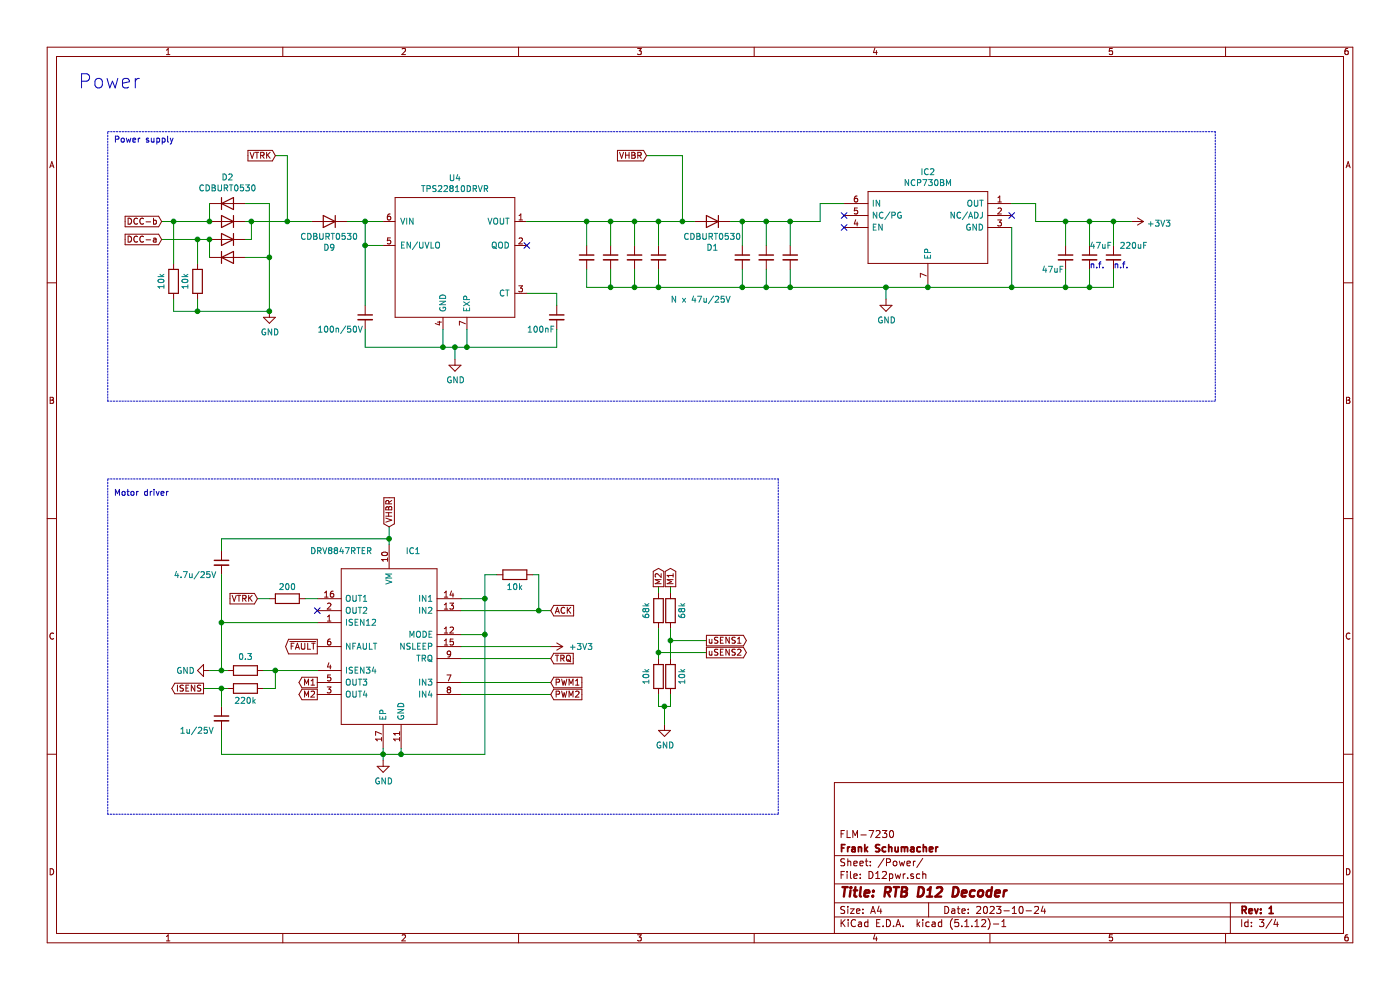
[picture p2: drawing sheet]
EESchema Schematic File Version 4
EELAYER 30 0
EELAYER END
$Descr A4 11693 8268
encoding utf-8
Sheet 3 4
Title "RTB D12 Decoder"
Date "2023-10-24"
Rev "1"
Comp "Frank Schumacher"
Comment1 "FLM-7230"
Comment2 ""
Comment3 ""
Comment4 ""
$EndDescr
Text Notes 650  750  0    118  ~ 0
Power
Wire Wire Line
	8650 1850 8900 1850
$Comp
L power:GND #PWR?
U 1 1
P 7400 2500
AR Path="/5B6C6B9D/5F4F5167" Ref="#PWR?"  Part="1" 
AR Path="/5CA7768A/5F4F5167" Ref="#PWR0105"  Part="1" 
F 0 "#PWR0105" H 7400 2250 50  0001 C CNN
F 1 "GND" H 7405 2327 50  0000 C CNN
F 2 "" H 7400 2500 50  0001 C CNN
F 3 "" H 7400 2500 50  0001 C CNN
	1    7400 2500
	1    0    0    -1  
$EndComp
Wire Wire Line
	8900 2050 8900 1850
Connection ~ 8900 1850
Text GLabel 5400 1300 0    50   Input ~ 0
VHBR
$Comp
L Device:D D?
U 1 1
P 5950 1850
AR Path="/5B6C6B9D/5F4F5190" Ref="D?"  Part="1" 
AR Path="/5CA7768A/5F4F5190" Ref="D1"  Part="1" 
F 0 "D1" H 5950 1634 50  0000 C CNN
F 1 "CDBURT0530" H 5950 1725 50  0000 C CNN
F 2 "Diode_SMD:D_0603_1608Metric" H 5950 1850 50  0001 C CNN
F 3 "~" H 5950 1850 50  0001 C CNN
	1    5950 1850
	-1   0    0    -1  
$EndComp
$Comp
L power:+3V3 #PWR0160
U 1 1
P 9450 1850
F 0 "#PWR0160" H 9450 1700 50  0001 C CNN
F 1 "+3V3" V 9465 1978 50  0000 L CNN
F 2 "" H 9450 1850 50  0001 C CNN
F 3 "" H 9450 1850 50  0001 C CNN
	1    9450 1850
	0    1    1    0   
$EndComp
Wire Wire Line
	8900 2250 8900 2400
$Comp
L Device:C_Small C?
U 1 1
P 8900 2150
AR Path="/5B6C6B9D/5F4F5173" Ref="C?"  Part="1" 
AR Path="/5CA7768A/5F4F5173" Ref="C12"  Part="1" 
F 0 "C12" H 8992 2196 50  0001 L CNN
F 1 "47uF" H 8700 2050 50  0000 L CNN
F 2 "Capacitor_SMD:C_0603_1608Metric" H 8900 2150 50  0001 C CNN
F 3 "~" H 8900 2150 50  0001 C CNN
	1    8900 2150
	1    0    0    -1  
$EndComp
Wire Wire Line
	8900 1850 9100 1850
$Comp
L RTB:DRV8847RTER IC1
U 1 1
P 2650 5250
F 0 "IC1" H 3450 5900 50  0000 C CNN
F 1 "DRV8847RTER" H 2850 5900 50  0000 C CNN
F 2 "QFN50P300X300X80-17N-D" H 3700 5750 50  0001 L CNN
F 3 "http://www.ti.com/lit/gpn/DRV8847" H 3700 5650 50  0001 L CNN
F 4 "2A Dual H-Bridge Motor Driver" H 3700 5550 50  0001 L CNN "Description"
F 5 "0.8" H 3700 5450 50  0001 L CNN "Height"
F 6 "595-DRV8847RTER" H 3700 5350 50  0001 L CNN "Mouser Part Number"
F 7 "https://www.mouser.com/Search/Refine.aspx?Keyword=595-DRV8847RTER" H 3700 5250 50  0001 L CNN "Mouser Price/Stock"
F 8 "Texas Instruments" H 3700 5150 50  0001 L CNN "Manufacturer_Name"
F 9 "DRV8847RTER" H 3700 5050 50  0001 L CNN "Manufacturer_Part_Number"
	1    2650 5250
	1    0    0    -1  
$EndComp
$Comp
L power:GND #PWR?
U 1 1
P 3200 6350
AR Path="/5B6C6B9D/60B986FC" Ref="#PWR?"  Part="1" 
AR Path="/5CA7768A/60B986FC" Ref="#PWR0101"  Part="1" 
F 0 "#PWR0101" H 3200 6100 50  0001 C CNN
F 1 "GND" H 3205 6177 50  0000 C CNN
F 2 "" H 3200 6350 50  0001 C CNN
F 3 "" H 3200 6350 50  0001 C CNN
	1    3200 6350
	1    0    0    -1  
$EndComp
$Comp
L Device:R R2
U 1 1
P 2050 5600
F 0 "R2" V 1843 5600 50  0001 C CNN
F 1 "0.3" V 1934 5600 50  0000 C CNN
F 2 "Resistor_SMD:R_0805_2012Metric" V 1980 5600 50  0001 C CNN
F 3 "~" H 2050 5600 50  0001 C CNN
	1    2050 5600
	0    1    1    0   
$EndComp
Wire Wire Line
	2200 5600 2300 5600
$Comp
L power:GND #PWR?
U 1 1
P 1750 5600
AR Path="/5B6C6B9D/60B9A274" Ref="#PWR?"  Part="1" 
AR Path="/5CA7768A/60B9A274" Ref="#PWR0102"  Part="1" 
F 0 "#PWR0102" H 1750 5350 50  0001 C CNN
F 1 "GND" V 1750 5400 50  0000 C CNN
F 2 "" H 1750 5600 50  0001 C CNN
F 3 "" H 1750 5600 50  0001 C CNN
	1    1750 5600
	0    1    1    0   
$EndComp
Text GLabel 2650 5700 0    50   Output ~ 0
M1
Text GLabel 2650 5800 0    50   Output ~ 0
M2
Wire Wire Line
	3850 5400 4600 5400
Text GLabel 3250 4400 1    50   Input ~ 0
VHBR
Wire Wire Line
	3250 4550 3250 4500
Wire Wire Line
	3850 5300 4050 5300
Text GLabel 2650 5400 0    50   Output ~ 0
~FAULT
Text GLabel 1700 5750 0    50   Output ~ 0
ISENS
Wire Wire Line
	2200 5750 2300 5750
Wire Wire Line
	2300 5750 2300 5600
Connection ~ 2300 5600
Wire Wire Line
	2300 5600 2650 5600
Text GLabel 4600 5800 2    50   Input ~ 0
PWM2
Text GLabel 4600 5700 2    50   Input ~ 0
PWM1
$Comp
L Device:D D?
U 1 1
P 1900 1700
AR Path="/5B6C6B9D/60BABCBE" Ref="D?"  Part="1" 
AR Path="/5CA7768A/60BABCBE" Ref="D2"  Part="1" 
F 0 "D2" H 1900 1484 50  0000 C CNN
F 1 "CDBURT0530" H 1900 1575 50  0000 C CNN
F 2 "Diode_SMD:D_0603_1608Metric" H 1900 1700 50  0001 C CNN
F 3 "~" H 1900 1700 50  0001 C CNN
	1    1900 1700
	1    0    0    1   
$EndComp
$Comp
L Device:D D?
U 1 1
P 1900 1850
AR Path="/5B6C6B9D/60BAC958" Ref="D?"  Part="1" 
AR Path="/5CA7768A/60BAC958" Ref="D4"  Part="1" 
F 0 "D4" H 1900 1634 50  0001 C CNN
F 1 "D" H 1900 1725 50  0001 C CNN
F 2 "Diode_SMD:D_0603_1608Metric" H 1900 1850 50  0001 C CNN
F 3 "~" H 1900 1850 50  0001 C CNN
	1    1900 1850
	-1   0    0    -1  
$EndComp
$Comp
L Device:D D?
U 1 1
P 1900 2000
AR Path="/5B6C6B9D/60BAD196" Ref="D?"  Part="1" 
AR Path="/5CA7768A/60BAD196" Ref="D7"  Part="1" 
F 0 "D7" H 1900 1784 50  0001 C CNN
F 1 "D" H 1900 1875 50  0001 C CNN
F 2 "Diode_SMD:D_0603_1608Metric" H 1900 2000 50  0001 C CNN
F 3 "~" H 1900 2000 50  0001 C CNN
	1    1900 2000
	-1   0    0    -1  
$EndComp
$Comp
L Device:D D?
U 1 1
P 1900 2150
AR Path="/5B6C6B9D/60BAD31F" Ref="D?"  Part="1" 
AR Path="/5CA7768A/60BAD31F" Ref="D8"  Part="1" 
F 0 "D8" H 1900 1934 50  0001 C CNN
F 1 "D" H 1900 2025 50  0001 C CNN
F 2 "Diode_SMD:D_0603_1608Metric" H 1900 2150 50  0001 C CNN
F 3 "~" H 1900 2150 50  0001 C CNN
	1    1900 2150
	1    0    0    1   
$EndComp
Wire Wire Line
	1750 1700 1750 1850
Connection ~ 1750 1850
Wire Wire Line
	1750 2000 1750 2150
Connection ~ 1750 2000
Wire Wire Line
	2050 1850 2100 1850
Wire Wire Line
	2050 2000 2100 2000
Text GLabel 1350 1850 0    50   Input ~ 0
DCC-b
Wire Wire Line
	2250 2150 2250 1700
Wire Wire Line
	2050 1700 2250 1700
Wire Wire Line
	2050 2150 2250 2150
Connection ~ 2250 2150
Wire Wire Line
	2100 1850 2100 2000
$Comp
L Device:C_Small C?
U 1 1
P 4900 2150
AR Path="/5B6C6B9D/60BDE550" Ref="C?"  Part="1" 
AR Path="/5CA7768A/60BDE550" Ref="C2"  Part="1" 
F 0 "C2" H 4992 2196 50  0001 L CNN
F 1 "100u/16V" H 4500 2050 50  0001 L CNN
F 2 "Capacitor_SMD:C_1206_3216Metric" H 4900 2150 50  0001 C CNN
F 3 "~" H 4900 2150 50  0001 C CNN
	1    4900 2150
	1    0    0    -1  
$EndComp
$Comp
L Device:C_Small C?
U 1 1
P 6200 2150
AR Path="/5B6C6B9D/60BE08C2" Ref="C?"  Part="1" 
AR Path="/5CA7768A/60BE08C2" Ref="C4"  Part="1" 
F 0 "C4" H 6292 2196 50  0001 L CNN
F 1 "100u/16V" H 5800 2050 50  0001 L CNN
F 2 "Capacitor_SMD:C_1206_3216Metric" H 6200 2150 50  0001 C CNN
F 3 "~" H 6200 2150 50  0001 C CNN
	1    6200 2150
	1    0    0    -1  
$EndComp
Wire Wire Line
	6200 2050 6200 1850
Connection ~ 6200 1850
Wire Wire Line
	6200 2250 6200 2400
Connection ~ 6200 2400
Wire Wire Line
	6200 2400 6400 2400
Wire Wire Line
	6200 1850 6400 1850
Text GLabel 4600 5500 2    50   Input ~ 0
TRQ
Wire Wire Line
	3850 5500 4600 5500
$Comp
L Device:C_Small C?
U 1 1
P 6400 2150
AR Path="/5B6C6B9D/60B7B125" Ref="C?"  Part="1" 
AR Path="/5CA7768A/60B7B125" Ref="C5"  Part="1" 
F 0 "C5" H 6492 2196 50  0001 L CNN
F 1 "100u/16V" H 6000 2050 50  0001 L CNN
F 2 "Capacitor_SMD:C_1206_3216Metric" H 6400 2150 50  0001 C CNN
F 3 "~" H 6400 2150 50  0001 C CNN
	1    6400 2150
	1    0    0    -1  
$EndComp
Wire Wire Line
	6400 2050 6400 1850
Wire Wire Line
	6400 2250 6400 2400
$Comp
L Device:R R9
U 1 1
P 2050 5750
F 0 "R9" V 1843 5750 50  0001 C CNN
F 1 "220k" V 2150 5750 50  0000 C CNN
F 2 "Resistor_SMD:R_0402_1005Metric" V 1980 5750 50  0001 C CNN
F 3 "~" H 2050 5750 50  0001 C CNN
	1    2050 5750
	0    1    1    0   
$EndComp
$Comp
L Device:R R10
U 1 1
P 5500 5100
F 0 "R10" V 5293 5100 50  0001 C CNN
F 1 "68k" V 5600 5100 50  0000 C CNN
F 2 "Resistor_SMD:R_0402_1005Metric" V 5430 5100 50  0001 C CNN
F 3 "~" H 5500 5100 50  0001 C CNN
	1    5500 5100
	-1   0    0    1   
$EndComp
$Comp
L Device:R R12
U 1 1
P 5600 5100
F 0 "R12" V 5393 5100 50  0001 C CNN
F 1 "68k" V 5500 5100 50  0000 C CNN
F 2 "Resistor_SMD:R_0402_1005Metric" V 5530 5100 50  0001 C CNN
F 3 "~" H 5600 5100 50  0001 C CNN
	1    5600 5100
	-1   0    0    1   
$EndComp
Wire Wire Line
	5500 4950 5500 4900
Wire Wire Line
	5600 4950 5600 4900
$Comp
L Device:R R11
U 1 1
P 5500 5650
F 0 "R11" V 5293 5650 50  0001 C CNN
F 1 "10k" V 5600 5650 50  0000 C CNN
F 2 "Resistor_SMD:R_0402_1005Metric" V 5430 5650 50  0001 C CNN
F 3 "~" H 5500 5650 50  0001 C CNN
	1    5500 5650
	-1   0    0    1   
$EndComp
$Comp
L Device:R R13
U 1 1
P 5600 5650
F 0 "R13" V 5393 5650 50  0001 C CNN
F 1 "10k" V 5500 5650 50  0000 C CNN
F 2 "Resistor_SMD:R_0402_1005Metric" V 5530 5650 50  0001 C CNN
F 3 "~" H 5600 5650 50  0001 C CNN
	1    5600 5650
	-1   0    0    1   
$EndComp
Wire Wire Line
	5550 5900 5550 6050
$Comp
L power:GND #PWR?
U 1 1
P 5550 6050
AR Path="/5B6C6B9D/60B77AB2" Ref="#PWR?"  Part="1" 
AR Path="/5CA7768A/60B77AB2" Ref="#PWR0107"  Part="1" 
F 0 "#PWR0107" H 5550 5800 50  0001 C CNN
F 1 "GND" H 5555 5877 50  0000 C CNN
F 2 "" H 5550 6050 50  0001 C CNN
F 3 "" H 5550 6050 50  0001 C CNN
	1    5550 6050
	1    0    0    -1  
$EndComp
Text GLabel 5900 5350 2    50   Output ~ 0
uSENS1
Wire Wire Line
	5600 5350 5900 5350
Text GLabel 5900 5450 2    50   Output ~ 0
uSENS2
Wire Wire Line
	3850 5800 4600 5800
Wire Wire Line
	3850 5700 4600 5700
Text GLabel 5500 4900 1    50   Output ~ 0
M2
Text GLabel 5600 4900 1    50   Output ~ 0
M1
Connection ~ 6400 2400
Connection ~ 6400 1850
$Comp
L Device:C_Small C?
U 1 1
P 5100 2150
AR Path="/5B6C6B9D/60B7BFBB" Ref="C?"  Part="1" 
AR Path="/5CA7768A/60B7BFBB" Ref="C6"  Part="1" 
F 0 "C6" H 5192 2196 50  0001 L CNN
F 1 "100u/16V" H 4700 2050 50  0001 L CNN
F 2 "Capacitor_SMD:C_1206_3216Metric" H 5100 2150 50  0001 C CNN
F 3 "~" H 5100 2150 50  0001 C CNN
	1    5100 2150
	1    0    0    -1  
$EndComp
$Comp
L Device:C_Small C?
U 1 1
P 5300 2150
AR Path="/5B6C6B9D/60B7C21C" Ref="C?"  Part="1" 
AR Path="/5CA7768A/60B7C21C" Ref="C7"  Part="1" 
F 0 "C7" H 5392 2196 50  0001 L CNN
F 1 "N x 47u/25V" H 5600 1800 50  0000 L CNN
F 2 "Capacitor_SMD:C_1206_3216Metric" H 5300 2150 50  0001 C CNN
F 3 "~" H 5300 2150 50  0001 C CNN
	1    5300 2150
	1    0    0    -1  
$EndComp
Connection ~ 4050 5300
Wire Wire Line
	4050 5000 3850 5000
Wire Wire Line
	1750 5600 1850 5600
Wire Wire Line
	1850 5600 1850 5200
Wire Wire Line
	1850 5200 2650 5200
Connection ~ 1850 5600
Wire Wire Line
	1850 5600 1900 5600
Wire Wire Line
	5500 5450 5900 5450
Wire Wire Line
	5600 5250 5600 5350
Connection ~ 5500 5450
Wire Wire Line
	5500 5450 5500 5500
Connection ~ 5600 5350
Wire Wire Line
	5600 5350 5600 5500
Wire Wire Line
	5500 5250 5500 5450
$Comp
L Device:C_Small C?
U 1 1
P 9300 2150
AR Path="/5B6C6B9D/60E4445C" Ref="C?"  Part="1" 
AR Path="/5CA7768A/60E4445C" Ref="C14"  Part="1" 
F 0 "C14" H 9392 2196 50  0001 L CNN
F 1 "220uF" H 9350 2250 50  0000 L CNN
F 2 "Capacitor_SMD:C_1206_3216Metric" H 9300 2150 50  0001 C CNN
F 3 "~" H 9300 2150 50  0001 C CNN
	1    9300 2150
	1    0    0    -1  
$EndComp
$Comp
L Device:R R16
U 1 1
P 2400 5000
F 0 "R16" V 2193 5000 50  0001 C CNN
F 1 "200" V 2300 5000 50  0000 C CNN
F 2 "Resistor_SMD:R_0805_2012Metric" V 2330 5000 50  0001 C CNN
F 3 "~" H 2400 5000 50  0001 C CNN
	1    2400 5000
	0    1    1    0   
$EndComp
Wire Wire Line
	2550 5000 2650 5000
Connection ~ 2100 1850
$Comp
L Device:D D?
U 1 1
P 2750 1850
AR Path="/5B6C6B9D/60DE5FB0" Ref="D?"  Part="1" 
AR Path="/5CA7768A/60DE5FB0" Ref="D9"  Part="1" 
F 0 "D9" H 2750 1634 50  0000 C CNN
F 1 "CDBURT0530" H 2750 1725 50  0000 C CNN
F 2 "Diode_SMD:D_0603_1608Metric" H 2750 1850 50  0001 C CNN
F 3 "~" H 2750 1850 50  0001 C CNN
	1    2750 1850
	-1   0    0    -1  
$EndComp
Text GLabel 2300 1300 0    50   Input ~ 0
VTRK
Text GLabel 2150 5000 0    50   Input ~ 0
VTRK
Wire Wire Line
	2400 1850 2400 1300
Wire Wire Line
	2400 1300 2300 1300
Wire Wire Line
	4050 5000 4050 5300
Wire Wire Line
	3850 5100 4500 5100
Text GLabel 4600 5100 2    50   Input ~ 0
ACK
Connection ~ 3250 4500
Wire Wire Line
	3250 4500 3250 4400
Connection ~ 1850 5200
$Comp
L Device:R R17
U 1 1
P 4300 4800
F 0 "R17" V 4093 4800 50  0001 C CNN
F 1 "10k" V 4400 4800 50  0000 C CNN
F 2 "Resistor_SMD:R_0402_1005Metric" V 4230 4800 50  0001 C CNN
F 3 "~" H 4300 4800 50  0001 C CNN
	1    4300 4800
	0    1    1    0   
$EndComp
Wire Wire Line
	4450 4800 4500 4800
Wire Wire Line
	4500 4800 4500 5100
Connection ~ 4500 5100
Wire Wire Line
	4500 5100 4600 5100
Wire Wire Line
	4050 5000 4050 4800
Wire Wire Line
	4050 4800 4150 4800
Connection ~ 4050 5000
NoConn ~ 2650 5100
Wire Wire Line
	2150 5000 2250 5000
Wire Wire Line
	5500 5800 5500 5900
Wire Wire Line
	5500 5900 5550 5900
Wire Wire Line
	5550 5900 5600 5900
Wire Wire Line
	5600 5900 5600 5800
Connection ~ 5550 5900
$Comp
L Device:C_Small C?
U 1 1
P 5500 2150
AR Path="/5B6C6B9D/60F1CDA8" Ref="C?"  Part="1" 
AR Path="/5CA7768A/60F1CDA8" Ref="C17"  Part="1" 
F 0 "C17" H 5592 2196 50  0001 L CNN
F 1 "100u/16V" H 4800 1750 50  0001 L CNN
F 2 "Capacitor_SMD:C_1210_3225Metric" H 5500 2150 50  0001 C CNN
F 3 "~" H 5500 2150 50  0001 C CNN
	1    5500 2150
	1    0    0    -1  
$EndComp
$Comp
L Device:C_Small C?
U 1 1
P 9100 2150
AR Path="/5B6C6B9D/60EBE30B" Ref="C?"  Part="1" 
AR Path="/5CA7768A/60EBE30B" Ref="C18"  Part="1" 
F 0 "C18" H 9192 2196 50  0001 L CNN
F 1 "47uF" H 9100 2250 50  0000 L CNN
F 2 "Capacitor_SMD:C_0603_1608Metric" H 9100 2150 50  0001 C CNN
F 3 "~" H 9100 2150 50  0001 C CNN
	1    9100 2150
	1    0    0    -1  
$EndComp
Wire Wire Line
	8900 2400 9100 2400
Wire Wire Line
	9100 2400 9100 2250
Connection ~ 8900 2400
Wire Wire Line
	9100 2050 9100 1850
Connection ~ 9100 1850
Wire Wire Line
	9100 1850 9300 1850
$Comp
L Device:C_Small C?
U 1 1
P 1850 4700
AR Path="/5B6C6B9D/60EF6A0C" Ref="C?"  Part="1" 
AR Path="/5CA7768A/60EF6A0C" Ref="C1"  Part="1" 
F 0 "C1" H 1942 4746 50  0001 L CNN
F 1 "4.7u/25V" H 1450 4600 50  0000 L CNN
F 2 "Capacitor_SMD:C_0603_1608Metric" H 1850 4700 50  0001 C CNN
F 3 "~" H 1850 4700 50  0001 C CNN
	1    1850 4700
	1    0    0    -1  
$EndComp
Wire Wire Line
	4900 2250 4900 2400
Wire Wire Line
	4900 2400 5100 2400
Wire Wire Line
	4900 2050 4900 1850
Connection ~ 4900 1850
Wire Wire Line
	4900 1850 5100 1850
Wire Wire Line
	5100 2250 5100 2400
Connection ~ 5100 2400
Wire Wire Line
	5100 2050 5100 1850
Connection ~ 5100 1850
Wire Wire Line
	5100 1850 5300 1850
Wire Wire Line
	5100 2400 5300 2400
Wire Wire Line
	5300 2050 5300 1850
Connection ~ 5300 1850
Wire Wire Line
	5300 2250 5300 2400
Wire Wire Line
	6400 2400 6600 2400
Wire Wire Line
	6400 1850 6600 1850
Wire Wire Line
	6600 2050 6600 1850
Wire Wire Line
	6600 2250 6600 2400
Wire Wire Line
	5300 1850 5500 1850
Wire Wire Line
	5300 2400 5500 2400
Wire Wire Line
	6100 1850 6200 1850
Connection ~ 5300 2400
Wire Wire Line
	5500 2250 5500 2400
Wire Wire Line
	5500 2050 5500 1850
Connection ~ 5500 1850
Wire Wire Line
	5500 1850 5700 1850
Connection ~ 5500 2400
Connection ~ 5700 1850
Wire Wire Line
	5700 1850 5800 1850
Wire Wire Line
	9100 2400 9300 2400
Wire Wire Line
	9300 2400 9300 2250
Connection ~ 9100 2400
Wire Wire Line
	9300 2050 9300 1850
Connection ~ 9300 1850
Wire Wire Line
	9300 1850 9450 1850
Wire Wire Line
	1850 4500 3250 4500
$Comp
L RTB:TPS22810DRVR U4
U 1 1
P 3800 2150
F 0 "U4" H 3800 2815 50  0000 C CNN
F 1 "TPS22810DRVR" H 3800 2724 50  0000 C CNN
F 2 "Package_DFN_QFN:DFN-6-1EP_2x2mm_P0.65mm_EP1x1.6mm" H 3800 2750 50  0001 C CNN
F 3 "" H 3800 2150 50  0001 C CNN
	1    3800 2150
	1    0    0    -1  
$EndComp
Wire Wire Line
	2900 1850 3050 1850
Wire Wire Line
	3050 1850 3050 2050
Wire Wire Line
	3050 2050 3200 2050
Connection ~ 3050 1850
Wire Wire Line
	3050 1850 3200 1850
Wire Wire Line
	3700 2750 3700 2900
Wire Wire Line
	3700 2900 3800 2900
Wire Wire Line
	3900 2900 3900 2750
$Comp
L power:GND #PWR?
U 1 1
P 3800 3000
AR Path="/5B6C6B9D/60F78B92" Ref="#PWR?"  Part="1" 
AR Path="/5CA7768A/60F78B92" Ref="#PWR0106"  Part="1" 
F 0 "#PWR0106" H 3800 2750 50  0001 C CNN
F 1 "GND" H 3805 2827 50  0000 C CNN
F 2 "" H 3800 3000 50  0001 C CNN
F 3 "" H 3800 3000 50  0001 C CNN
	1    3800 3000
	1    0    0    -1  
$EndComp
Connection ~ 3800 2900
Wire Wire Line
	3800 2900 3900 2900
$Comp
L power:GND #PWR?
U 1 1
P 2250 2600
AR Path="/5B6C6B9D/60F79450" Ref="#PWR?"  Part="1" 
AR Path="/5CA7768A/60F79450" Ref="#PWR0115"  Part="1" 
F 0 "#PWR0115" H 2250 2350 50  0001 C CNN
F 1 "GND" H 2255 2427 50  0000 C CNN
F 2 "" H 2250 2600 50  0001 C CNN
F 3 "" H 2250 2600 50  0001 C CNN
	1    2250 2600
	1    0    0    -1  
$EndComp
NoConn ~ 4400 2050
Wire Wire Line
	5700 1300 5700 1850
Wire Wire Line
	5400 1300 5700 1300
Text Notes 9100 2250 0    50   ~ 0
n.f.
Text Notes 9300 2250 0    50   ~ 0
n.f.
Wire Wire Line
	3800 2900 3800 3000
Wire Wire Line
	7400 2500 7400 2400
$Comp
L Device:C_Small C?
U 1 1
P 3050 2650
AR Path="/5B6C6B9D/60F9965E" Ref="C?"  Part="1" 
AR Path="/5CA7768A/60F9965E" Ref="C20"  Part="1" 
F 0 "C20" H 3142 2696 50  0001 L CNN
F 1 "100n/50V" H 2650 2550 50  0000 L CNN
F 2 "Capacitor_SMD:C_0402_1005Metric" H 3050 2650 50  0001 C CNN
F 3 "~" H 3050 2650 50  0001 C CNN
	1    3050 2650
	1    0    0    -1  
$EndComp
Connection ~ 2400 1850
Wire Wire Line
	2400 1850 2600 1850
Wire Wire Line
	2100 1850 2400 1850
$Comp
L Device:C_Small C?
U 1 1
P 6600 2150
AR Path="/5B6C6B9D/60FB8925" Ref="C?"  Part="1" 
AR Path="/5CA7768A/60FB8925" Ref="C3"  Part="1" 
F 0 "C3" H 6692 2196 50  0001 L CNN
F 1 "100u/16V" H 6200 2050 50  0001 L CNN
F 2 "Capacitor_SMD:C_1206_3216Metric" H 6600 2150 50  0001 C CNN
F 3 "~" H 6600 2150 50  0001 C CNN
	1    6600 2150
	1    0    0    -1  
$EndComp
Connection ~ 3050 2050
$Comp
L RTB:NCP730BMT330TBG IC2
U 1 1
P 8450 1700
F 0 "IC2" H 9150 1965 50  0000 C CNN
F 1 "NCP730BM" H 9150 1874 50  0000 C CNN
F 2 "Package_SON:WSON-6-1EP_2x2mm_P0.65mm_EP1x1.6mm_ThermalVias" H 9700 1800 50  0001 L CNN
F 3 "https://www.mouser.de/datasheet/2/308/NCP730-D-1760032.pdf" H 9700 1700 50  0001 L CNN
F 4 "LDO Regulator Pos 3.3V 0.15A 6-Pin WDFN EP T/R" H 9700 1600 50  0001 L CNN "Description"
F 5 "0.8" H 9700 1500 50  0001 L CNN "Height"
F 6 "863-NCP730BMT330TBG" H 9700 1400 50  0001 L CNN "Mouser Part Number"
F 7 "https://www.mouser.co.uk/ProductDetail/onsemi/NCP730BMT330TBG?qs=xZ%2FP%252Ba9zWqYJIxqIDY%252BSGg%3D%3D" H 9700 1300 50  0001 L CNN "Mouser Price/Stock"
F 8 "ON Semiconductor" H 9700 1200 50  0001 L CNN "Manufacturer_Name"
F 9 "NCP730BMT330TBG" H 9700 1100 50  0001 L CNN "Manufacturer_Part_Number"
	1    8450 1700
	-1   0    0    -1  
$EndComp
Wire Wire Line
	6850 1700 7050 1700
Wire Wire Line
	8450 1700 8650 1700
Wire Wire Line
	8650 1700 8650 1850
Wire Wire Line
	8450 1900 8450 2400
Connection ~ 8450 2400
Wire Wire Line
	8450 2400 8900 2400
$Comp
L Device:R R20
U 1 1
P 1650 2350
F 0 "R20" V 1443 2350 50  0001 C CNN
F 1 "10k" V 1750 2350 50  0000 C CNN
F 2 "Resistor_SMD:R_0402_1005Metric" V 1580 2350 50  0001 C CNN
F 3 "~" H 1650 2350 50  0001 C CNN
	1    1650 2350
	-1   0    0    1   
$EndComp
Wire Wire Line
	1650 2200 1650 2000
Connection ~ 1650 2000
Wire Wire Line
	1650 2000 1750 2000
Wire Wire Line
	1650 2500 1650 2600
Wire Wire Line
	1650 2600 2250 2600
Connection ~ 2250 2600
Text GLabel 1350 2000 0    50   Input ~ 0
DCC-a
Wire Wire Line
	1350 2000 1650 2000
$Comp
L Device:R R19
U 1 1
P 1450 2350
F 0 "R19" V 1243 2350 50  0001 C CNN
F 1 "10k" V 1550 2350 50  0000 C CNN
F 2 "Resistor_SMD:R_0402_1005Metric" V 1380 2350 50  0001 C CNN
F 3 "~" H 1450 2350 50  0001 C CNN
	1    1450 2350
	-1   0    0    1   
$EndComp
Wire Wire Line
	1450 2200 1450 1850
Wire Wire Line
	1750 1850 1450 1850
Wire Wire Line
	1450 1850 1350 1850
Connection ~ 1450 1850
Wire Wire Line
	1450 2500 1450 2600
Wire Wire Line
	1450 2600 1650 2600
Connection ~ 1650 2600
Wire Wire Line
	1700 5750 1850 5750
Wire Wire Line
	1850 5750 1850 5900
Connection ~ 1850 5750
Wire Wire Line
	1850 5750 1900 5750
$Comp
L Device:C_Small C?
U 1 1
P 1850 6000
AR Path="/5B6C6B9D/61C7D46B" Ref="C?"  Part="1" 
AR Path="/5CA7768A/61C7D46B" Ref="C22"  Part="1" 
F 0 "C22" H 1942 6046 50  0001 L CNN
F 1 "1u/25V" H 1500 5900 50  0000 L CNN
F 2 "Capacitor_SMD:C_0402_1005Metric" H 1850 6000 50  0001 C CNN
F 3 "~" H 1850 6000 50  0001 C CNN
	1    1850 6000
	1    0    0    -1  
$EndComp
Wire Wire Line
	2250 2150 2250 2600
Wire Wire Line
	3050 2550 3050 2050
Wire Wire Line
	3050 2750 3050 2900
Wire Wire Line
	3050 2900 3700 2900
Connection ~ 3700 2900
$Comp
L Device:C_Small C?
U 1 1
P 4650 2650
AR Path="/5B6C6B9D/61F2FA5D" Ref="C?"  Part="1" 
AR Path="/5CA7768A/61F2FA5D" Ref="C16"  Part="1" 
F 0 "C16" H 4742 2696 50  0001 L CNN
F 1 "100nF" H 4400 2550 50  0000 L CNN
F 2 "Capacitor_SMD:C_0402_1005Metric" H 4650 2650 50  0001 C CNN
F 3 "~" H 4650 2650 50  0001 C CNN
	1    4650 2650
	1    0    0    -1  
$EndComp
Wire Wire Line
	4400 2450 4650 2450
Wire Wire Line
	4650 2450 4650 2550
Wire Wire Line
	4650 2750 4650 2900
Wire Wire Line
	4650 2900 3900 2900
Connection ~ 3900 2900
Wire Wire Line
	4400 1850 4900 1850
Wire Wire Line
	5500 2400 6200 2400
$Comp
L power:+3V3 #PWR0117
U 1 1
P 4600 5400
F 0 "#PWR0117" H 4600 5250 50  0001 C CNN
F 1 "+3V3" V 4600 5550 50  0000 L CNN
F 2 "" H 4600 5400 50  0001 C CNN
F 3 "" H 4600 5400 50  0001 C CNN
	1    4600 5400
	0    1    1    0   
$EndComp
Wire Wire Line
	7400 2400 7750 2400
NoConn ~ 8450 1800
NoConn ~ 7050 1900
NoConn ~ 7050 1800
Connection ~ 7750 2400
Wire Wire Line
	7750 2400 8450 2400
Wire Wire Line
	6600 1850 6850 1850
Connection ~ 6600 1850
Wire Wire Line
	6600 2400 7400 2400
Connection ~ 6600 2400
Connection ~ 7400 2400
Wire Wire Line
	6850 1700 6850 1850
Wire Wire Line
	1850 4500 1850 4600
Wire Wire Line
	1850 4800 1850 5200
Wire Wire Line
	1850 6300 3200 6300
Wire Wire Line
	4050 5300 4050 6300
Wire Wire Line
	1850 6100 1850 6300
Wire Wire Line
	3350 6250 3350 6300
Connection ~ 3350 6300
Wire Wire Line
	3350 6300 4050 6300
Wire Wire Line
	3200 6250 3200 6300
Connection ~ 3200 6300
Wire Wire Line
	3200 6300 3350 6300
Wire Wire Line
	3200 6300 3200 6350
Wire Notes Line
	900  4000 6500 4000
Wire Notes Line
	6500 4000 6500 6800
Wire Notes Line
	6500 6800 900  6800
Wire Notes Line
	900  6800 900  4000
Text Notes 950  4150 0    50   ~ 0
Motor driver
Wire Notes Line
	900  1100 10150 1100
Wire Notes Line
	10150 1100 10150 3350
Wire Notes Line
	10150 3350 900  3350
Wire Notes Line
	900  3350 900  1100
Text Notes 950  1200 0    50   ~ 0
Power supply
$EndSCHEMATC
